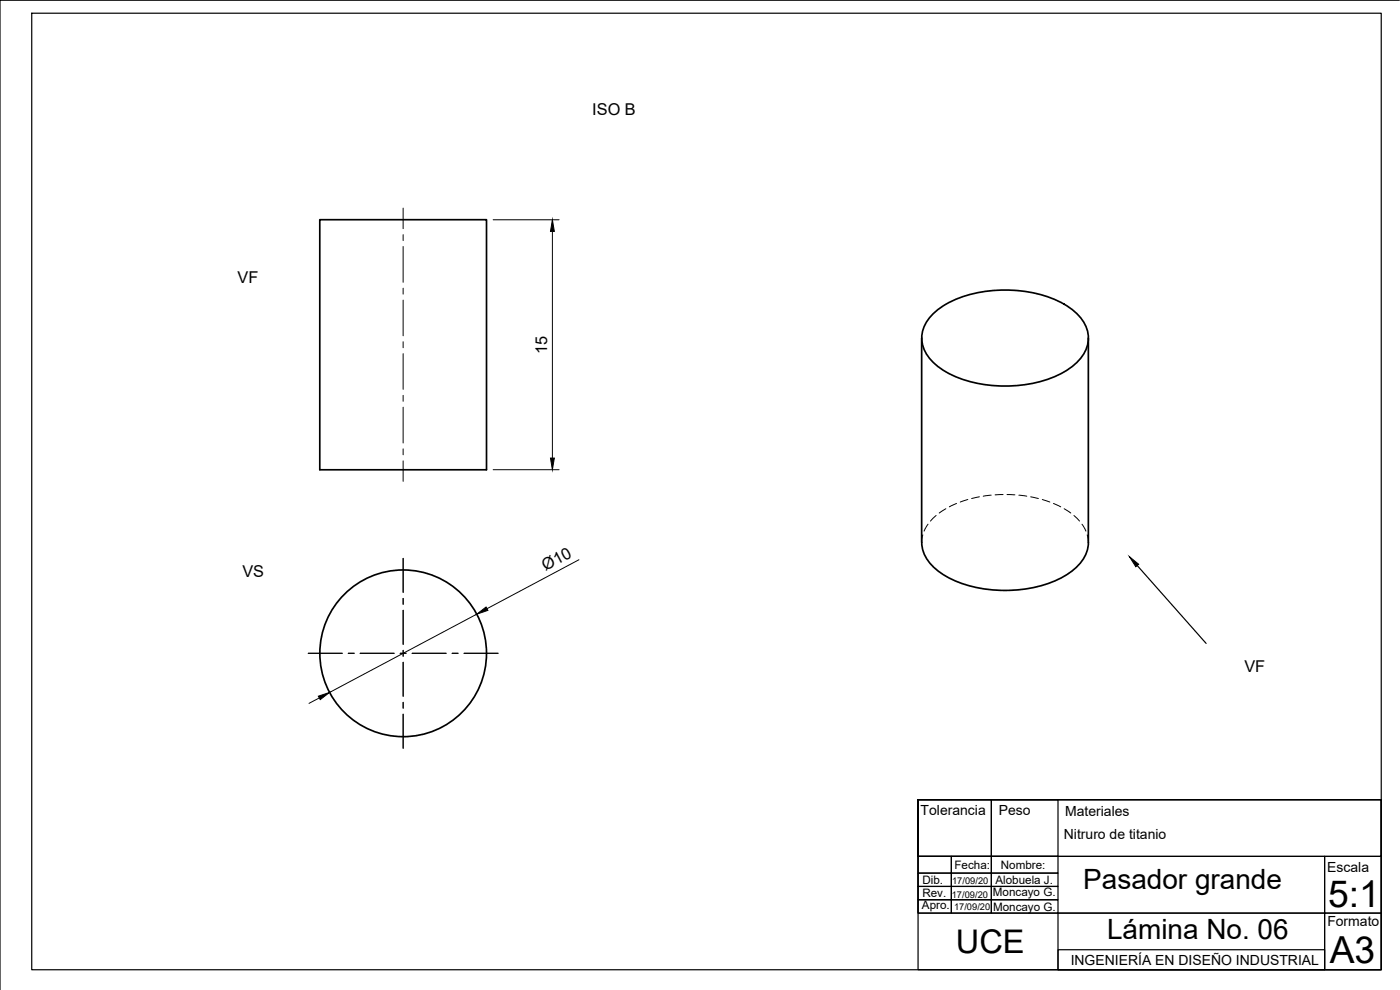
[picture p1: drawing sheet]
<svg xmlns="http://www.w3.org/2000/svg" width="420mm" height="297mm" viewBox="0 0 420 297" stroke-linecap="round" stroke-linejoin="round" font-family="sans-serif">
<!-- layer: Visible -->
<g fill="none" stroke="#000" stroke-width=".51">
<path d="M96 65.9h50v75.1h-50zM279.7 94.5a29.2 29.2 0 0 1 18.9-7.4 36.1 36.1 0 0 1 22.3 5.2 10.9 10.9 0 0 1 5.5 11.1 14.8 14.8 0 0 1-8.7 9.1 39.5 39.5 0 0 1-33.7-.9 12.8 12.8 0 0 1-7.3-9.5 9.8 9.8 0 0 1 3-7.6zM276.6 101.4v61.3a11.7 11.7 0 0 0 5.9 9.3 38.3 38.3 0 0 0 29.9 3.8 22.3 22.3 0 0 0 12.7-8 9.2 9.2 0 0 0 1.5-5.1M326.6 101.4v61.4"/>
<circle cx="121" cy="196" r="25"/>
</g>
<!-- layer: Hidden -->
<g fill="none" stroke="#000" stroke-width=".3">
<path d="M278.5 157.3l-1.2 2M280.9 154.7l-1.7 1.6M283.9 152.6l-2 1.3M287.1 151.1l-2.2 1M290.4 149.9l-2.2 .7M293.9 149.1l-2.3 .5M297.5 148.6l-2.4 .3M301 148.4l-2.4 .1M302.2 148.4l2.4 .1M305.8 148.6l2.3 .3M309.3 149.1l2.3 .5M312.8 149.9l2.3 .7"/>
<path d="M316.2 151.1l2.1 1M319.4 152.6l2 1.3M322.3 154.7l1.7 1.6M324.7 157.3l1.2 2M276.9 160.5l-.3 2.3M326.3 160.5l.3 2.3"/>
</g>
<!-- layer: Sketch1 -->
<g fill="none" stroke="#000" stroke-width=".36">
<path d="M9.5 4h405v287h-405zM420 .1h-420v296.9M341.3 169.7l20.7 23.3M275.5 240h22v16.9h-22zM275.5 240h139v51h-139v-51v16.9h139v-16.9zM297.5 240h20v16.9h-20zM275.5 256.9h10v5.1h-10zM275.5 256.9h122v17.1h-122zM285.5 256.9h12v5.1h-12zM297.5 256.9h20v5.1h-20zM397.5 256.9h17v17.1h-17zM275.5 270h10v4h-10z"/>
<path d="M275.5 266h10v4h-10zM275.5 262h10v4h-10zM285.5 270h12v4h-12zM285.5 266h12v4h-12zM285.5 262h12v4h-12zM297.5 270h20v4h-20zM297.5 266h20v4h-20zM297.5 262h20v4h-20zM317.5 274h80v17h-80zM397.5 274h17v17h-17zM317.5 285h80v6h-80z"/>
</g>
<!-- layer: Center Lines -->
<g fill="none" stroke="#000" stroke-width=".3">
<path d="M121 62.4v6.2M121 70.4v1.8M121 74v10.7M121 86.5v1.8M121 90.1v10.7M121 102.5v1.8M121 106.1v10.7M121 118.6v1.8M121 122.2v10.7M121 134.7v1.8M121 138.3v6.1M121 167.5v10.2"/>
<path d="M121 179.5v1.8M92.5 196h10.2M104.5 196h1.8M108.1 196h10.2M120.1 196h1.8M121 183.1v10.2M121 195.1v1.8M121 198.7v10.2M123.7 196h10.2M135.7 196h1.8M139.3 196h10.2M121 210.7v1.8"/>
<path d="M121 214.3v10.2"/>
</g>
<!-- layer: Sketch1 -->
<path d="M339 167.1l2.7 2.2-.8 .8z" fill="#000" stroke="#000" stroke-width=".3"/>
<!-- layer: Dimensions -->
<path d="M148 65.9h19.8M165.8 69.4v68M148 140.9h19.8M173.8 167.9l-27.6 14.7M143.1 184.3l-44.2 23.5M95.8 209.4l-3.1 1.6" fill="none" stroke="#000" stroke-width=".3"/>
<path d="M165.8 65.9l.6 3.5h-1.2zM165.2 137.4h1.2l-.6 3.5zM143.1 184.3l2.8-2.2 .5 1zM95.5 208.9l3.4-1.1-2.8 2.1z" fill="#000" stroke="#000" stroke-width=".3"/>
<g font-size="11.2">
<text x="398.6" y="272">5:1</text>
<text x="399.1" y="289">A3</text>
</g>
<text font-size="9.8" x="286.9" y="285.9">UCE</text>
<g font-size="8.4">
<text x="325.1" y="266.9">Pasador grande</text>
<text x="332.2" y="281.7">Lámina No. 06</text>
</g>
<g font-size="4.9">
<text x="177.8" y="34.5">ISO B</text>
<text x="71.3" y="84.8">VF</text>
<text x="164.2" y="106.3" transform="rotate(-90 164.2 106.3)">15</text>
<text x="72.7" y="173.2">VS</text>
<text x="163.7" y="171.4" transform="rotate(-28 163.7 171.4)">Ø10</text>
<text x="373.5" y="201.8">VF</text>
</g>
<g font-size="4.2">
<text x="276.3" y="244.4">Tolerancia</text>
<text x="299.7" y="244.5">Peso</text>
<text x="319.7" y="244.8">Materiales</text>
<text x="319.3" y="251.6">Nitruro de titanio</text>
<text x="398.3" y="261.7">Escala</text>
<text x="398.4" y="277.9">Formato</text>
<text x="321.3" y="289.5">INGENIERÍA EN DISEÑO INDUSTRIAL</text>
</g>
<g font-size="3.5">
<text x="286.4" y="260.8">Fecha:</text>
<text x="300.4" y="260.7">Nombre:</text>
<text x="276.8" y="269.2">Rev.</text>
<text x="276.8" y="265.2">Dib.</text>
<text x="298" y="268.9">Moncayo G.</text>
<text x="298.7" y="265.1">Alobuela J.</text>
<text x="276.7" y="272.6">Apro.</text>
<text x="298" y="273.5">Moncayo G.</text>
</g>
<g font-size="2.8">
<text x="285.6" y="269.3">17/09/20</text>
<text x="285.8" y="265.2">17/09/20</text>
<text x="286.3" y="273">17/09/20</text>
</g>
</svg>
